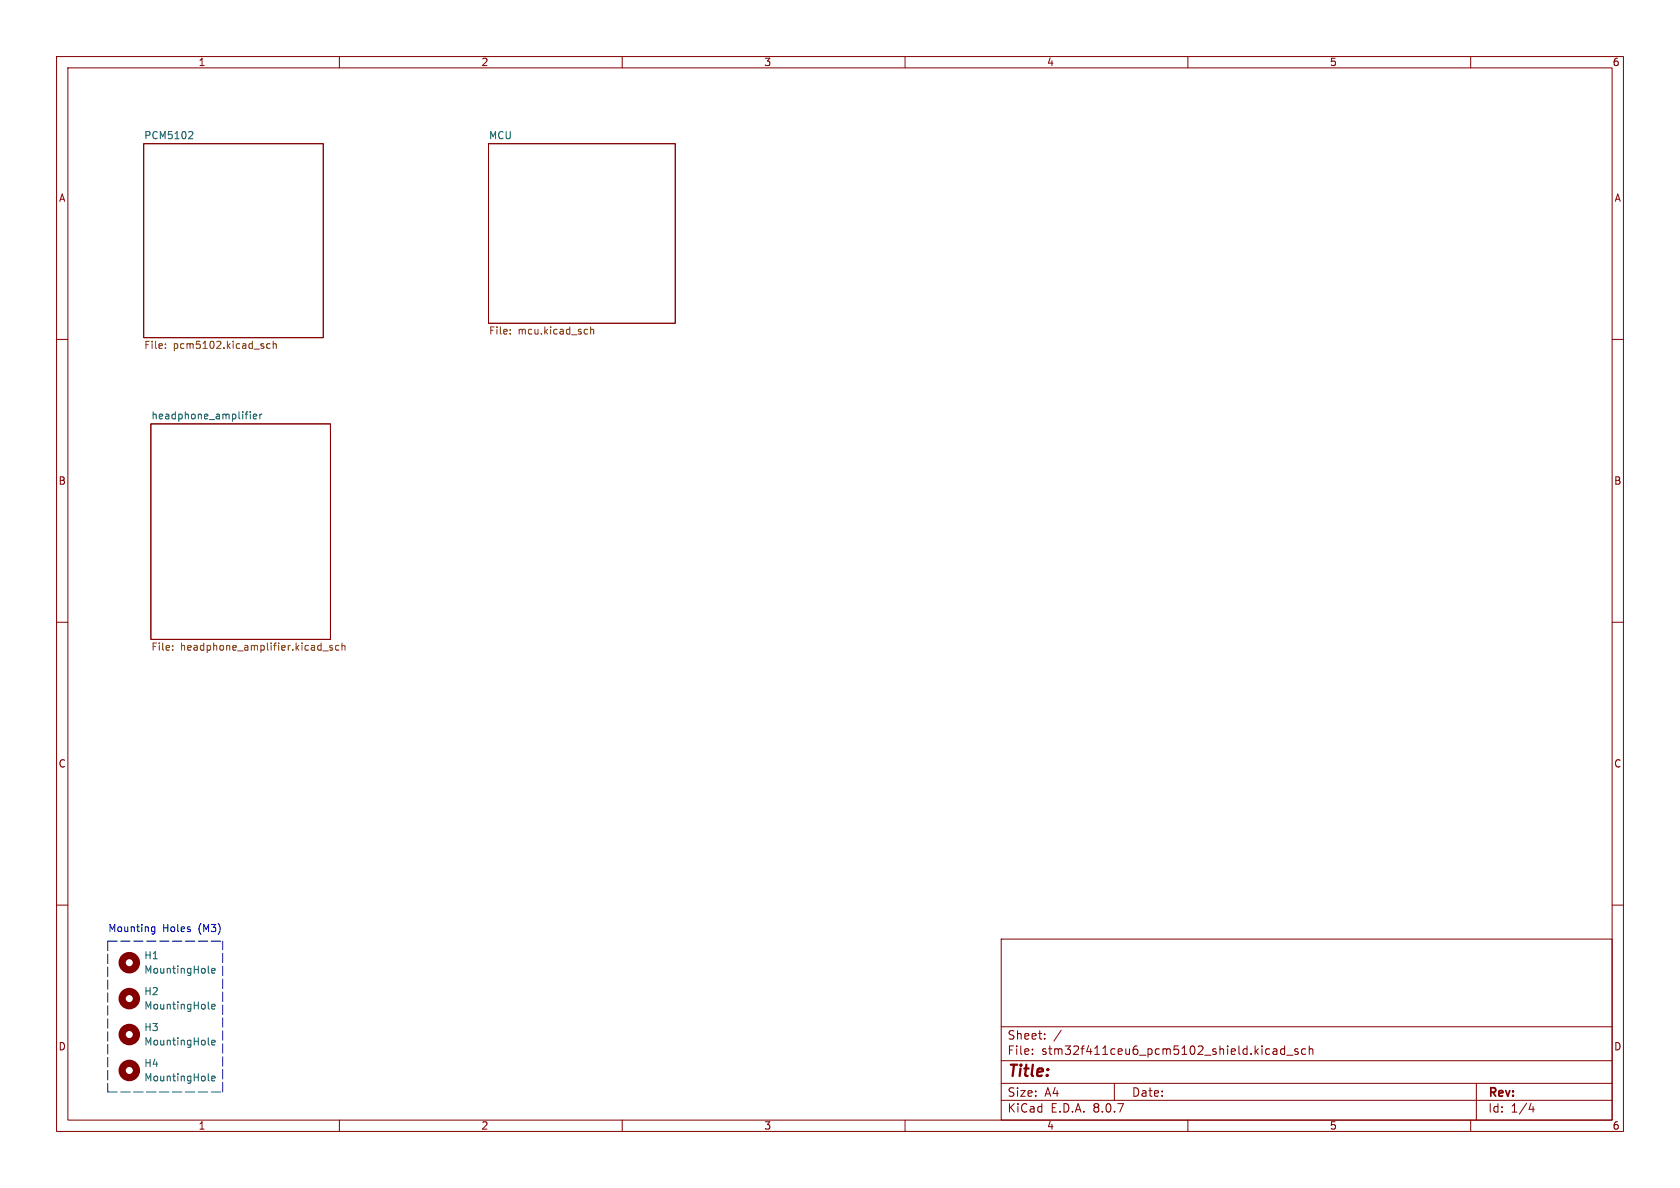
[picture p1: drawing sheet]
<svg xmlns="http://www.w3.org/2000/svg" width="297mm" height="210mm" viewBox="0 0 297 210" stroke-linecap="round" stroke-linejoin="round" font-family="sans-serif">
<g fill="none" stroke="#840000" stroke-width=".18">
<path d="M10 10h277v190h-277zM12 12h273v186h-273zM60 10v2M110 10v2M160 10v2M210 10v2M260 10v2M25.4 25.4h31.7v34.3h-31.7zM86.4 25.4h33v31.8h-33zM10 60h2M26.7 74.9h31.7v38.1h-31.7zM285 60h2"/>
<path d="M10 110h2M285 110h2M10 160h2M177 166h108v32h-108zM285 160h2M60 198v2M110 198v2M160 198v2M177 194.5h108M177 191.5h108M177 187.5h108M177 181.5h108"/>
<path d="M182.5 186.3v.1M182.5 185.5v.1M184.7 183.6v.1M184.7 182.8v.1M187.6 182.1l-1.3 2M197 191.5v3M210 198v2M225.1 185.5h.6v.9M225.1 186.3h.6M225.7 185.8l-.6 .1M227.1 185.5l-.4-.1-.3 .3v.4l.1 .2h.6M227.1 184.9v1.5"/>
<path d="M227.5 186.5h1.1M229.5 185.5l-.4-.1-.2 .2 .1 .2 .5 .2v.3h-.6M230.8 185.5l-.4-.1-.3 .3v.4l.1 .2h.6M231.5 185.5l.2-.1 .3 .1 .1 .9M231.5 184.9v1.5M260 198v2M261 191.5v6.5M270.7 195l-.4 1.1h.9M271 195.6v1"/>
</g>
<g fill="none" stroke="#006464" stroke-width=".18">
<path d="M33.5 23.3h.5l.1 .3-.8 .9h.8M43.3 73.2h.5M43.7 72.8h.1M44.2 72.8v.1M44.2 73.2v.9M44.8 73.6l.6-.1-.1-.2-.3-.1-.2 .2 .1 .6h.4M45.9 73.2v.9M46.3 73.2l-.4 .3M36.8 171.8l.2 .2M36.8 178.2l.2 .2M37.4 171.6l.6-.1v-.3h-.4l-.2 .2 .1 .6h.5M37.4 178l.6-.2v-.2l-.4-.1-.2 .2 .1 .6h.5"/>
<path d="M36.8 184.5l.2 .2M36.8 190.9l.2 .2M37.4 184.3l.6-.1v-.3h-.4l-.2 .2 .1 .6h.5M37.4 190.7l.6-.2v-.2l-.4-.1-.2 .2 .1 .6h.5"/>
</g>
<g fill="none" stroke="#725600" stroke-width=".18">
<path d="M90.2 58.9v.2M90.2 58.3v.1M103.8 58.2l.1 .1M103.9 59l-.1 .1M104.4 57.8v1.3M104.4 58.3l.2-.1 .3 .1 .1 .8M29.2 61.5v.1M29.2 60.8v.1M47.8 60.8h-.4l-.2 .2 .1 .5h.5M48.3 60.9l.2-.1h.3v.8M48.3 60.3v1.3M30.5 114.8v.1"/>
<path d="M30.5 114.2v.1M57.1 115.1h.9M58.8 114.2l-.3-.1-.2 .2v.2l.5 .1v.3h-.5M59.9 114.2l-.4-.1-.2 .2 .1 .6h.5M60.5 114.2l.1-.1 .3 .1 .1 .7M60.5 113.7v1.2"/>
</g>
<g fill="none" stroke="#840000" stroke-width="1.3">
<circle cx="22.9" cy="170.2" r="1.27"/>
<circle cx="22.9" cy="176.5" r="1.27"/>
<circle cx="22.9" cy="189.2" r="1.27"/>
<circle cx="22.9" cy="182.9" r="1.27"/>
</g>
<path d="M26.8 164.6l.2 .1 .4-.1M27.4 163.8v1.1l-.3 .2-.3-.1M27.4 163.9l-.4-.1-.2 .2" fill="none" stroke="#0000c2" stroke-width=".18"/>
<path d="M19 166.4h20.4M19 166.4v26.6M19 193h20.4M39.4 193v-26.6" fill="none" stroke="#0000c2" stroke-width=".18" stroke-dasharray="1.7 .6"/>
<text font-size="2.8" fill="#840000" x="178" y="190.9">Title:</text>
<g font-size="2.1" fill="#840000">
<text x="178" y="184">Sheet:</text>
<text x="178" y="186.7">File:</text>
<text x="184.1" y="186.7">stm32f411ceu6_pcm5102_shield.kicad_sch</text>
<text x="178" y="196.9">KiCad</text>
<text x="178" y="194.1">Size:</text>
<text x="184.7" y="194.1">A4</text>
<text x="185.7" y="196.9">E.D.A.</text>
<text x="193.3" y="196.9">8.0.7</text>
<text x="200" y="194.1">Date:</text>
<text x="263" y="194.3">Rev:</text>
<text x="263" y="196.9">Id:</text>
<text x="267.1" y="196.9">1/4</text>
</g>
<g font-size="1.8" fill="#840000">
<text x="35" y="11.9">1</text>
<text x="85" y="11.9">2</text>
<text x="135" y="11.9">3</text>
<text x="185" y="11.9">4</text>
<text x="235" y="11.9">5</text>
<text x="285" y="11.9">6</text>
<text x="10.3" y="35.9">A</text>
<text x="285.3" y="35.9">A</text>
<text x="10.3" y="85.9">B</text>
<text x="285.3" y="85.9">B</text>
<text x="10.3" y="135.9">C</text>
<text x="285.3" y="135.9">C</text>
<text x="10.3" y="185.9">D</text>
<text x="285.3" y="185.9">D</text>
<text x="35" y="199.9">1</text>
<text x="85" y="199.9">2</text>
<text x="135" y="199.9">3</text>
<text x="185" y="199.9">4</text>
<text x="235" y="199.9">5</text>
<text x="285" y="199.9">6</text>
</g>
<g font-size="1.8" fill="#006464">
<text x="25.4" y="24.7">PCM5102</text>
<text x="86.4" y="24.7">MCU</text>
<text x="26.7" y="74.2">headphone_amplifier</text>
<text x="25.4" y="169.8">H1</text>
<text x="25.4" y="172.3">MountingHole</text>
<text x="25.4" y="176.1">H2</text>
<text x="25.4" y="178.7">MountingHole</text>
<text x="25.4" y="182.5">H3</text>
<text x="25.4" y="185">MountingHole</text>
<text x="25.4" y="188.8">H4</text>
<text x="25.4" y="191.4">MountingHole</text>
</g>
<g font-size="1.8" fill="#725600">
<text x="86.4" y="59.5">File:</text>
<text x="91.6" y="59.5">mcu.kicad_sch</text>
<text x="25.4" y="62">File:</text>
<text x="30.6" y="62">pcm5102.kicad_sch</text>
<text x="26.7" y="115.3">File:</text>
<text x="31.9" y="115.3">headphone_amplifier.kicad_sch</text>
</g>
<g font-size="1.8" fill="#0000c2">
<text x="19" y="164.9">Mounting</text>
<text x="28.7" y="164.9">Holes</text>
<text x="35.2" y="164.9">(M3)</text>
</g>
</svg>
